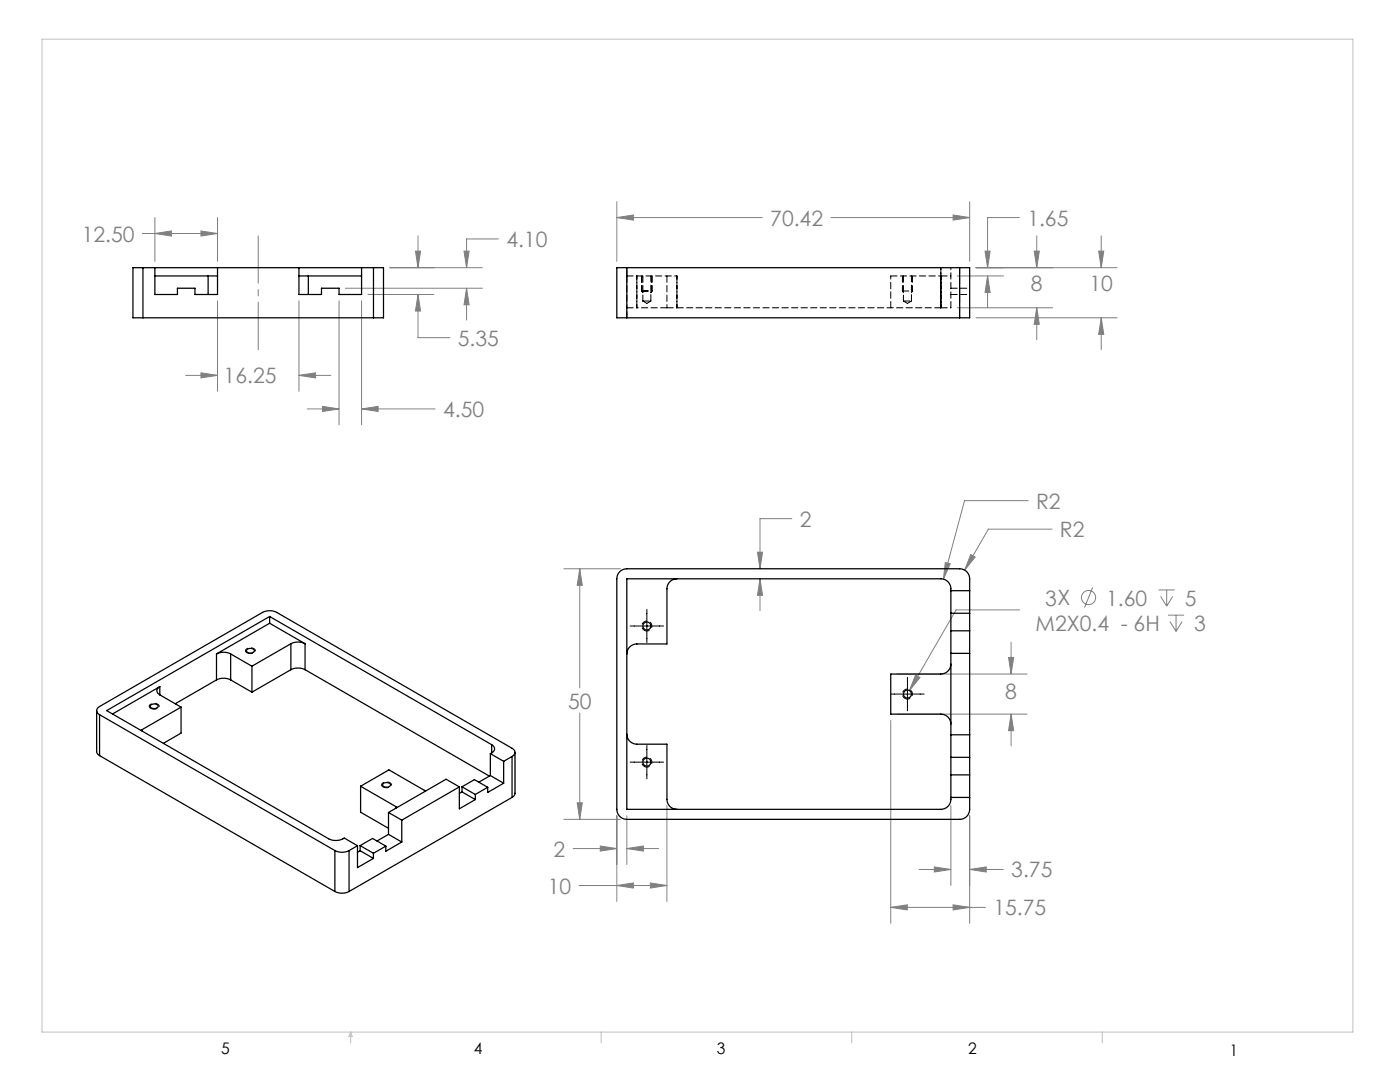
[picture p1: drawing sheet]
<svg xmlns="http://www.w3.org/2000/svg" width="279mm" height="216mm" viewBox="0 0 279 216" stroke-linecap="round" stroke-linejoin="round" font-family="sans-serif">
<g fill="none" stroke="#808080" stroke-width=".2">
<path d="M28.4 46.6h15M30.9 46.6l3.3-.5v1zM30.9 43.4v8.7M40.1 46.1l3.3 .5-3.3 .5zM43.4 43.4v8.7M68.9 57.5h27.4M73.4 58.8h13.2M77.8 53.4h18.5M82.9 50.1h1l-.5 3.3zM83.4 58.8l.5 3.3h-1zM83.4 58.8v8.6h6.4M83.4 47.1v6.3"/>
<path d="M92.6 50.1h1l-.5 3.3zM93.1 57.5l.5 3.3h-1zM93.1 57.5v6.4M99.5 47.7h-6.4v5.7M123.1 43.4l3.3-.5v1zM123.1 40.2v11.9M123.1 43.4h29M165.8 43.4h27.7M190.2 42.9l3.3 .5-3.3 .5zM191 55.1h9.3M193.5 40.2v11.9M194.8 53.4h28.1"/>
<path d="M196.6 50.1h1l-.5 3.3zM197.1 55.1l.5 3.3h-1zM197.1 55.1v6.3M203.4 43.4h-6.3v10M206.4 50.1h1l-.5 3.3zM206.9 47.1v6.3M219.3 50.1h1l-.5 3.3zM219.8 47.1v6.3M37.1 74.9h6.3M40.1 74.4l3.3 .5-3.3 .5zM43.4 60v18.1M59.7 74.9l3.3-.5v1z"/>
<path d="M59.7 60v18.1M59.7 74.9h6.3M67.7 60v24.8M72.2 60v24.8M191 61.4h19.1M194.8 63.4h28.1M206.9 61.4l.5 3.3h-1zM206.9 61.4v6.4M219.8 63.4l.5 3.3h-1zM219.8 63.4v6.4M61.3 81.6h6.4M64.4 81.1l3.3 .5-3.3 .5z"/>
<path d="M72.2 81.6l3.3-.5v1zM72.2 81.6h14.6M205.2 99.9h-12.7l-4.2 15.7M112.5 113.5h11.3M115.7 113.5l.5 3.3h-1zM115.7 113.5v23.8M151.2 110.2h1l-.5 3.3zM151.7 115.5l.5 3.3h-1zM151.7 115.5v6.3M158 103.5h-6.3v10M188.7 112.2l.9 .3-1.3 3.1zM193.7 110.6l.9 .6-2.1 2.6z"/>
<path d="M209.9 105.6h-12.7l-4.7 8.2M218.1 117.2l-1.7 4M231.2 117.7h3.2M231.6 119l1.2 1.9M232.8 117.7v3.2M234 119l-1.2 1.9M179 134.5h26M182.7 134.7l.9 .5-2.1 2.6zM201.3 131.2h1l-.5 3.3zM201.8 128.1v6.4M203.5 121.7h-12.7l-9.3 16.1M233.1 122.8h3.2"/>
<path d="M233.5 124l1.2 2M234.7 122.8v3.2M235.9 124l-1.2 2M115.7 142.3v21.2M177.8 143.8v40.4M179 142.5h26M201.8 142.5l.5 3.3h-1zM201.8 142.5v6.3M112.5 163.5h11.3M114.4 169.3h8.7M115.2 160.2h1l-.5 3.3zM115.6 176.7h17.5"/>
<path d="M119.8 168.8l3.3 .5-3.3 .5zM123.1 176.7l3.3-.5v1zM123.1 162.8v17.1M125.1 169.3l3.3-.5v1zM125.1 162.8v9.7M125.1 169.3h6.3M129.8 176.2l3.3 .5-3.3 .5zM133.1 160.8v19.1M183.4 173.5h6.4M186.5 173l3.3 .5-3.3 .5zM189.8 160.8v15.9M193.5 173.5l3.3-.5v1z"/>
<path d="M193.5 162.8v21.4M193.5 173.5h6.7M177.8 181.1l3.3-.6v1.1zM177.8 181.1h18.9M190.2 180.5l3.3 .6-3.3 .5z"/>
<circle cx="217.2" cy="119.2" r="1.41"/>
</g>
<path d="M49.3 130.2a.51 .51 0 0 1-.3-.6 .51 .51 0 0 1 .6-.3 .84 .84 0 0 1 1.3 .7l-.7 .4-.9-.2M129.1 125.9a1 1 0 0 1-.9-1.4 1 1 0 0 1 1.7-.2 1 1 0 0 1-.7 1.6h-.1M181.1 139.5a1 1 0 0 1-.9-1.5 1 1 0 0 1 1.7-.1 1 1 0 0 1-.7 1.6h-.1M30.1 141.3a.51 .51 0 0 1-.3-.6 .51 .51 0 0 1 .6-.3 .84 .84 0 0 1 1.3 .7l-.7 .4-.9-.2M76.4 157a.51 .51 0 0 1-.2-.6 .51 .51 0 0 1 .6-.3 .84 .84 0 0 1 1.3 .7l-.7 .4-1-.2M129.1 153.1a1 1 0 0 1-.9-1.5 1 1 0 0 1 1.7-.1 1 1 0 0 1-.7 1.6h-.1" fill="none" stroke="#000" stroke-width=".2" stroke-dasharray="1.3 .6" stroke-linecap="butt"/>
<path d="M51.5 69.8v-22.7" fill="none" stroke="#808080" stroke-width=".2" stroke-dasharray="15.2 1.3 1.3 1.3" stroke-dashoffset="5.8"/>
<path d="M8.4 7.8h261.6v198.1h-261.6zM70 205.9v2.2M70 205.9l.3 .9h-.7zM120 205.9v2.2M170 205.9v2.2M220 205.9v2.2" fill="none" stroke="#c0c0c0" stroke-width=".2"/>
<path d="M128.1 55.1v3M128.1 58.1l.2 .3M128.1 58.1h2M130.1 55.1v3M130.1 58.1l-.2 .3M180.1 55.1v3M180.1 58.1l.2 .3M180.1 58.1h2M182.1 55.1v3M182.1 58.1l-.2 .3" fill="none" stroke="#000" stroke-width=".2" stroke-dasharray="1.3 .6"/>
<path d="M125.8 124.9h6.6M129.1 121.6v6.7M177.8 138.5h6.6M181.1 135.2v6.6M125.8 152.1h6.6M129.1 148.7v6.7" fill="none" stroke="#000" stroke-width=".2"/>
<path d="M115.7 113.5l.5 3.3h-1zM115.2 160.2h1l-.5 3.3zM193.7 110.6l-1.2 3.2 2.1-2.6zM188.7 112.2l-.4 3.4 1.3-3.1zM119.8 168.8l3.3 .5-3.3 .5zM125.1 169.3l3.3-.5v1zM123.1 176.7l3.3-.5v1zM129.8 176.2l3.3 .5-3.3 .5zM151.7 115.5l.5 3.3h-1zM151.2 110.2h1l-.5 3.3zM186.5 173l3.3 .5-3.3 .5zM193.5 173.5l3.3-.5v1zM177.8 181.1l3.3-.6v1.1zM190.2 180.5l3.3 .6-3.3 .5zM201.3 131.2h1l-.5 3.3zM201.8 142.5l.5 3.3h-1zM182.7 134.7l-1.2 3.1 2.1-2.6zM123.1 43.4l3.3-.5v1zM190.2 42.9l3.3 .5-3.3 .5zM219.3 50.1h1l-.5 3.3zM219.8 63.4l.5 3.3h-1zM197.1 55.1l.5 3.3h-1zM196.6 50.1h1l-.5 3.3zM206.9 61.4l.5 3.3h-1zM206.4 50.1h1l-.5 3.3zM59.7 74.9l3.3-.5v1zM40.1 74.4l3.3 .5-3.3 .5zM30.9 46.6l3.3-.5v1zM40.1 46.1l3.3 .5-3.3 .5zM83.4 58.8l.5 3.3h-1zM82.9 50.1h1l-.5 3.3zM64.4 81.1l3.3 .5-3.3 .5zM72.2 81.6l3.3-.5v1zM93.1 57.5l.5 3.3h-1zM92.6 50.1h1l-.5 3.3z" fill="#808080"/>
<g fill="none" stroke="#000" stroke-width=".25">
<path d="M28.5 53.4h-2v10h2M28.5 53.4h46M28.5 53.4v10M30.9 53.4v5.4h4.5v-1.3h3.5v1.3h4.5v-5.4M30.9 55.1h10.6M41.5 55.1h1.9M41.5 55.1v3.7M59.7 55.1h1.8M59.7 53.4v5.4h4.5v-1.3h3.5v1.3h4.5v-5.4M61.5 55.1v3.7M61.5 55.1h10.7M74.5 53.4h2v10h-2"/>
<path d="M74.5 53.4v10M125.1 53.4h-2v10h2M125.1 53.4v10M125.1 53.4h66.4M191.5 53.4h2v10h-2M191.5 53.4v10M28.5 63.4h46M125.1 63.4h66.4M123.6 114.2l.5-.4 1-.3h66.4a2 2 0 0 1 2 2v46a2 2 0 0 1-2 2h-66.4a2 2 0 0 1-2-2v-46l.1-.7zM125.1 115.5h62.7a2 2 0 0 1 2 2v42a2 2 0 0 1-2 2h-62.7zM135.1 115.5a2 2 0 0 0-2 2v11h-6a2 2 0 0 0-2 2M189.8 117.9h3.7"/>
<path d="M31.9 137a.86 .86 0 0 0-.6 .8 .86 .86 0 0 0 .6 .9M31.9 137l-9.4 5.5M31.9 138.7l4.2 2.4M31.9 137v1.7M43.2 135.7a3.1 3.1 0 0 1 2.8 0M43.2 130.5a3.1 3.1 0 0 1 2.8 0M43.2 135.7l-8.2 4.7M43.2 130.5v5.2M46 135.7l4.3 2.4M46 130.5l4.3 2.4M46 130.5v5.2M49.3 129.6a.89 .89 0 0 1 1.5 .3 .9 .9 0 0 1-1.6-.2z"/>
<path d="M50.3 132.9v5.2M53.8 123l-32.5 18.8 44.3 25.6a3.1 3.1 0 0 0 3.1-.2l2.6 1.6M53.8 123l44.3 25.6M53.8 124.4l7.1 4M53.8 123v1.4M53.8 124.4l-10.6 6.1M58.1 133.6a3.1 3.1 0 0 1 2.8 0M58.1 128.4a3.1 3.1 0 0 1 2.8 0M58.1 133.6l-7.8 4.5M58.1 128.4l-7.8 4.5M58.1 128.4v5.2M60.9 133.6l36.8 21.3"/>
<path d="M60.9 128.4v5.2M189.8 132.5a2 2 0 0 1-2 2h-10v8h10a2 2 0 0 1 2 2M189.8 130.4h3.7M189.8 122.4h3.7M189.8 125.9h3.7M19.3 141.8v8.2l.2 .4 .4 .4M19.9 142.6a.86 .86 0 0 1-.6-.8 .86 .86 0 0 1 .6-.8l32.5-18.8a3.1 3.1 0 0 1 2.8 0l47 27.1a.86 .86 0 0 1 .6 .8 .86 .86 0 0 1-.6 .8M19.9 142.6l46.9 27.1M19.9 150.8l46.9 27.1M19.9 142.6v8.2M28.4 145.6l-.3 .1M28.4 145.6v.3"/>
<path d="M30.1 140.7a.89 .89 0 0 1 1.5 .3 .9 .9 0 0 1-1.6-.2zM36.1 141.1v5.2l-3.5 2M36.1 141.1l-7.7 4.5M72 156.9l5.6-3.3 7.4 4.2M72 156.9v5.2l5.5 3.2M72 156.9l7 4.1M76.4 156.4a.89 .89 0 0 1 1.5 .3 .9 .9 0 0 1-1.5-.2zM91.7 157l-2.7-1.5-11.5 6.6M91.7 157l-11.5 6.6M91.7 157v4.4l3.2-1.9M92.2 158l2.7 1.5M92.2 158l-.5 .3"/>
<path d="M92.2 157l2.5-1.4 2.6 1.5M92.2 157l2.7 1.5M92.2 157v1M94.9 158.5v1M97.3 157.1l-2.4 1.4M97.9 150.4l2.6 1.5M97.9 154.8l2.6 1.5M97.9 150.4v4.4M97.9 154.8l-2.3 1.3M98.1 148.6a.86 .86 0 0 1 .6 .8 .86 .86 0 0 1-.6 .8M98.1 150.2l-.2 .2M98.1 148.6v1.6"/>
<path d="M100.5 156.3l-3.2 1.8v-1M100.5 151.9v4.4M102.2 150.9l-1.7 1M102.2 150.9v8.2M102.2 159.1l-32.5 18.8M102.8 150.1v8.2l-.2 .5-.4 .3M125.1 146.5a2 2 0 0 0 2 2h6v11a2 2 0 0 0 2 2M189.8 146.6h3.7M189.8 159.1h3.7M189.8 151.1h3.7M189.8 154.6h3.7M66.8 177.9a3.1 3.1 0 0 0 2.9 0"/>
<path d="M66.8 169.7a3.1 3.1 0 0 0 2.9 0M66.8 169.7v8.2M69.7 169.7v8.2M71.3 168.8l-1.6 .9M71.3 168.8v4.3l3.2-1.8M71.9 169.8l2.6 1.5M71.9 169.8l-.6 .3M71.9 168.7l2.6 1.6M71.9 168.7v1.1M71.9 168.7l2.5-1.4 2.6 1.5M74.5 170.3v1M77 168.8l-2.5 1.5"/>
<path d="M77.5 166.5l-2.3 1.3M77.5 162.1l2.7 1.5M77.5 166.5l2.7 1.5M77.5 162.1v4.4M79 161l.3 .1M79 161v.3M80.2 168l-3.2 1.9v-1.1M80.2 163.6v4.4"/>
<circle cx="129.1" cy="124.9" r=".8"/>
<circle cx="181.1" cy="138.5" r=".8"/>
<circle cx="129.1" cy="152.1" r=".8"/>
</g>
<g fill="none" stroke="#000" stroke-width=".2" stroke-dasharray="1.3 .6">
<path d="M125.1 55.1v-1.7M125.1 55.1h10M125.1 55.1v6.3M127.1 55.1v6.3M128.3 55.1v5M133.1 55.1v6.3M135.1 55.1v6.3M177.8 55.1h10M180.3 55.1v5M187.8 53.4v8M187.8 55.1h2M187.8 55.1v6.3"/>
<path d="M189.8 58.8h3.7M189.8 57.5h3.7M191.5 53.4v10M125.1 61.4h2M125.1 63.4v-2M127.1 61.4v-6.3M128.3 60.1h1.6M128.3 60.1l.8 .4M129.1 60.5l.8-.4M129.9 60.1v-5M133.1 61.4h2M133.1 61.4h-6"/>
<path d="M135.1 61.4v-6.3M135.1 61.4h52.7M177.8 61.4v-6.3M180.3 60.1h1.6M180.3 60.1l.8 .4M181.1 60.5l.8-.4M181.9 60.1v-5M187.8 61.4h2M187.8 61.4v-6.3M187.8 61.4v-8M189.8 61.4v-8"/>
</g>
<g font-size="4.2" fill="#808080">
<text x="153.7" y="45">70.42</text>
<text x="205" y="45">1.65</text>
<text x="16.3" y="48.2">12.50</text>
<text x="101.1" y="49.3">4.10</text>
<text x="205.7" y="58.1">8</text>
<text x="217.4" y="58.1">10</text>
<text x="91.4" y="69">5.35</text>
<text x="44.6" y="76.5">16.25</text>
<text x="88.4" y="83.2">4.50</text>
<text x="206.8" y="101.5">R2</text>
<text x="159.6" y="105.1">2</text>
<text x="211.5" y="107.2">R2</text>
<text x="206.7" y="125.9">M2X0.4 - 6H</text>
<text x="208.6" y="120.8">3X</text>
<text x="220.7" y="120.8">1.60</text>
<text x="236.4" y="120.8">5</text>
<text x="238.3" y="125.9">3</text>
<text x="113.4" y="141.4">50</text>
<text x="200.6" y="139.5">8</text>
<text x="110.5" y="170.9">2</text>
<text x="109.3" y="178.3">10</text>
<text x="201.8" y="175.1">3.75</text>
<text x="198.3" y="182.7">15.75</text>
</g>
<g font-size="3.2">
<text x="44.2" y="210.4">5</text>
<text x="94.6" y="210.3">4</text>
<text x="143.1" y="210.4">3</text>
<text x="193.2" y="210.3">2</text>
<text x="245.4" y="210.6">1</text>
</g>
</svg>
